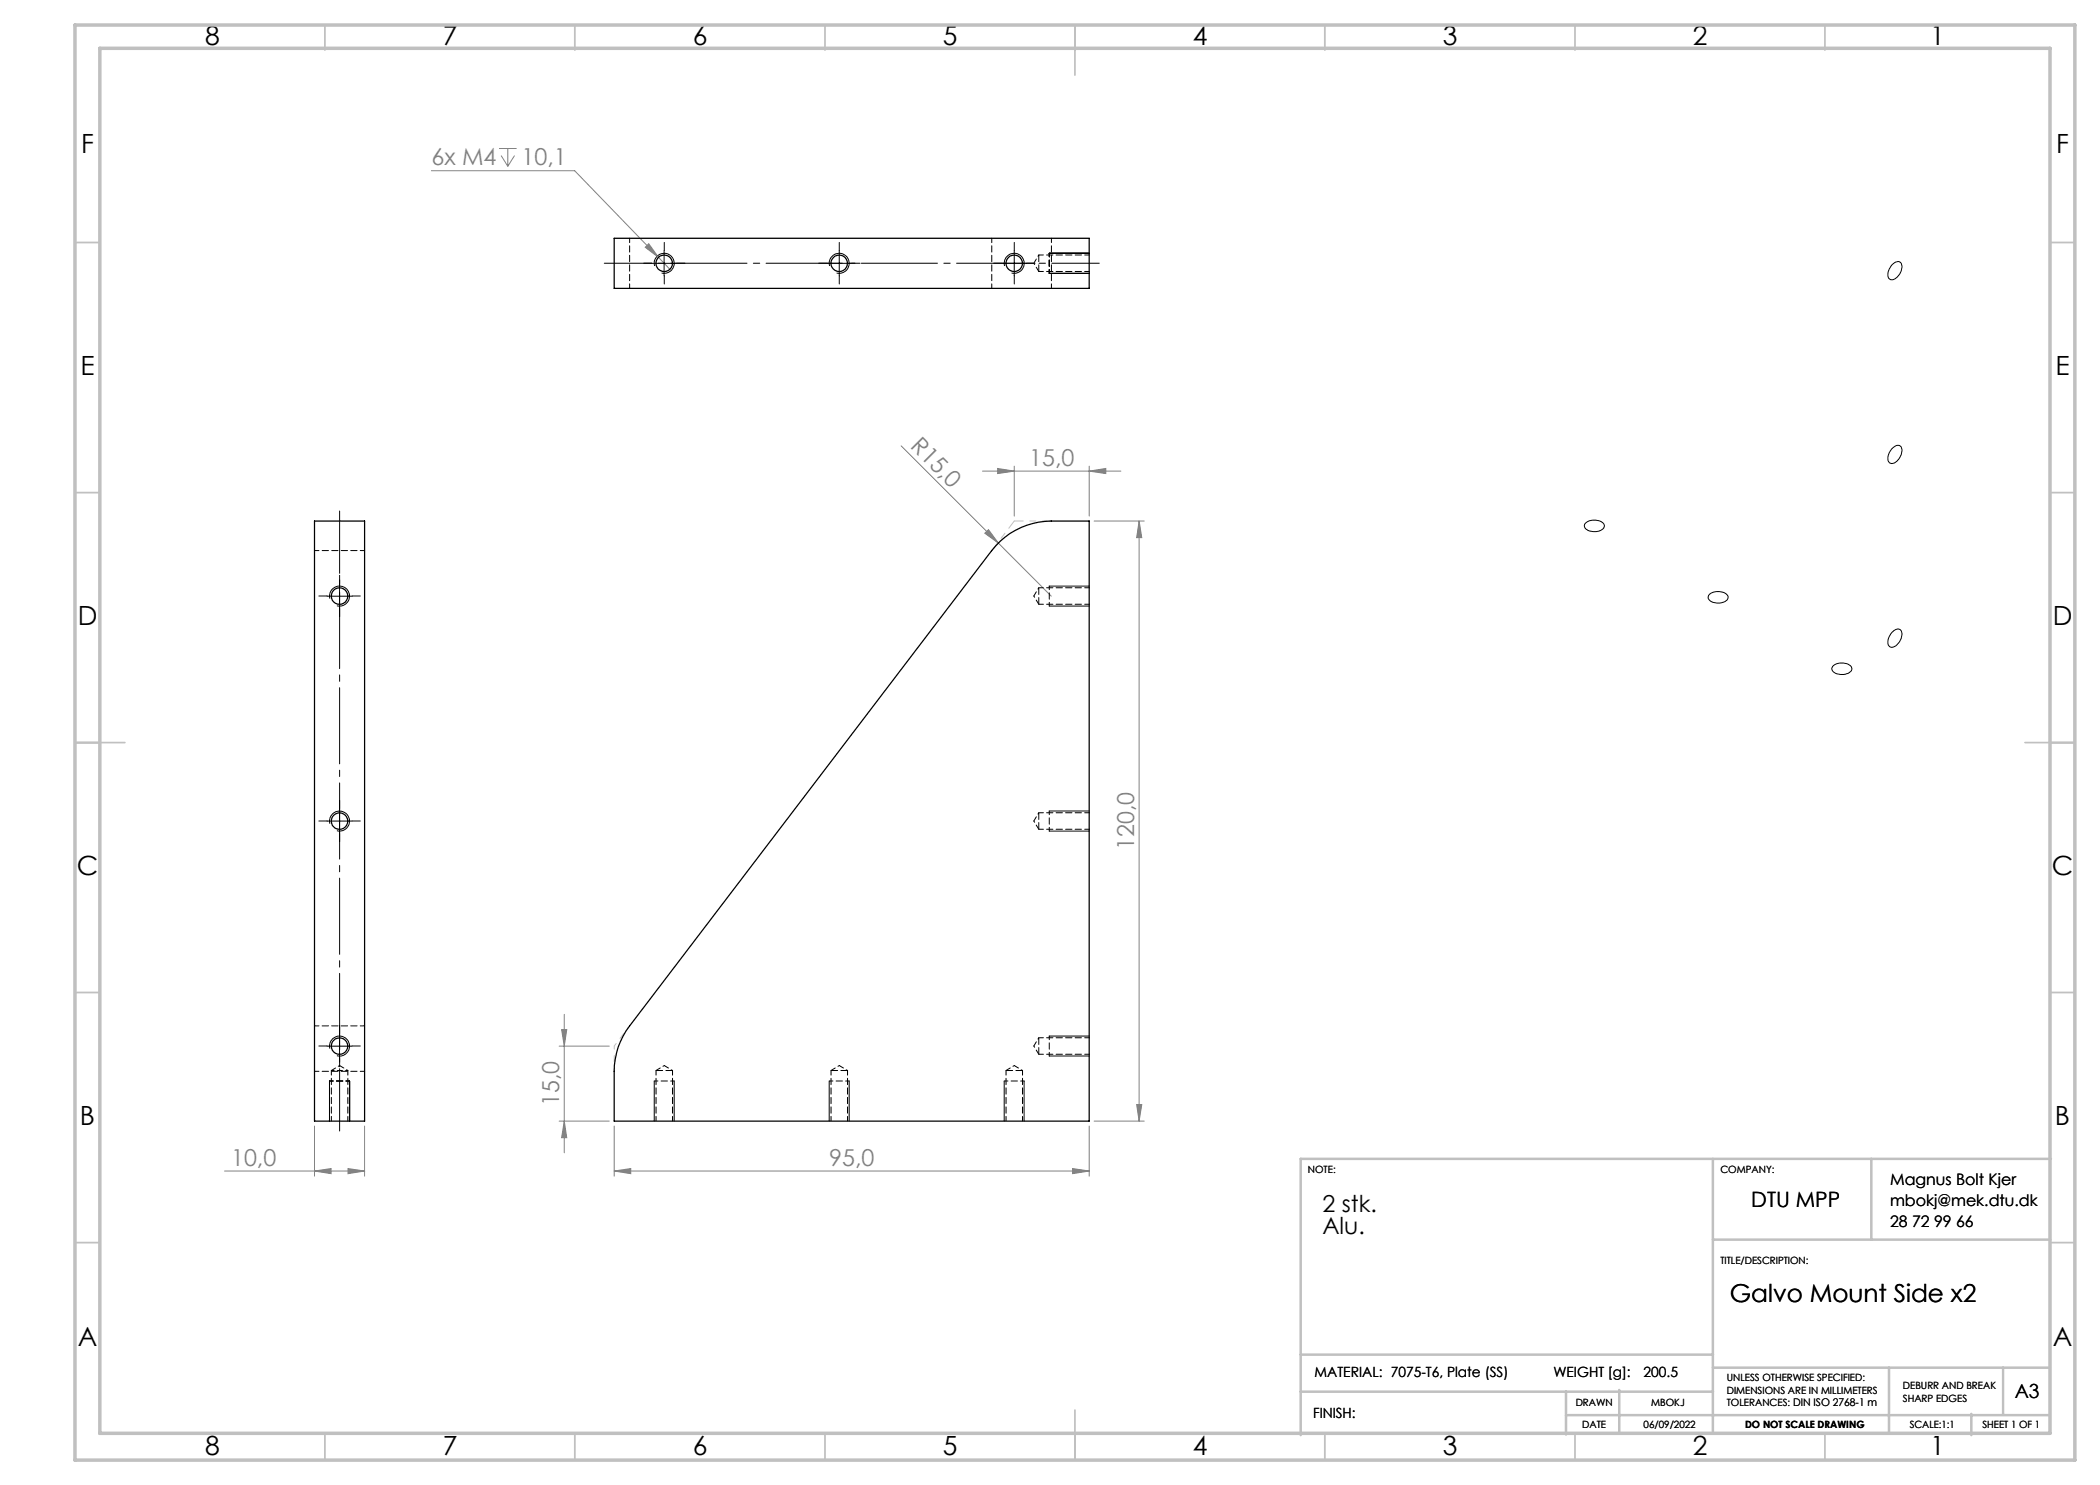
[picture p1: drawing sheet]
<svg xmlns="http://www.w3.org/2000/svg" width="420mm" height="297mm" viewBox="0 0 420 297" stroke-linecap="round" stroke-linejoin="round" font-family="sans-serif">
<g fill="none" stroke="#808080" stroke-width=".2">
<path d="M86.3 34.1h28.6l16.8 17.4M99.8 29.7h3.5M100.2 31.1l1.4 2.2M101.6 29.7v3.6M102.9 31.1l-1.3 2.2M129 49.5l.8-.7 1.9 2.7zM131.7 51.5l2.3 2.4M180.2 89.2l19.5 19.4M196.5 94.2h27.7M199.5 93.7l3.3 .5-3.3 .5zM202.8 93.2v10M217.8 94.2l3.4-.5v1z"/>
<path d="M217.8 93.2v10M197 106.6l.7-.7 2 2.7zM199.7 108.6l10.6 10.6M218.8 104.2h10M227.8 104.2l.6 3.3h-1.1zM227.8 104.2v120M111.8 209.2h10M112.3 205.9h1l-.4 3.3zM112.9 202.9v27.7M44.9 234.2h28M62.9 234.2l3.3-.5v1zM62.9 225.2v10"/>
<path d="M69.6 233.7l3.3 .5-3.3 .5zM72.9 225.2v10M111.8 224.2h10M112.9 224.2l.4 3.3h-1zM122.8 234.2l3.4-.5v1zM122.8 225.2v10M122.8 234.2h95M214.5 233.7l3.3 .5-3.3 .5zM217.8 225.2v10M218.8 224.2h10M227.3 220.9h1.1l-.6 3.3z"/>
</g>
<g fill="none" stroke="#000" stroke-width=".2">
<path d="M130.4 52.7h4.9M130.9 53.2a2 2 0 0 1 1.8-2.5 2 2 0 0 1 2.1 2.1 2 2 0 0 1-2.5 1.8M132.8 50.2v5M165.3 52.7h5M165.9 53.2a2 2 0 0 1 1.8-2.5 2 2 0 0 1 2.1 2.1 2 2 0 0 1-2.5 1.8M167.9 50.2v5M200.3 52.7h5.1M200.9 53.2a2 2 0 0 1 1.8-2.5 2 2 0 0 1 2.1 2.1 2 2 0 0 1-2.5 1.8M202.8 50.2v5M209.8 54.7h8M209.8 50.7h8M378.3 53.1l.3-.3a1 1 0 0 1 1.3-.4 1 1 0 0 1 .4 1.4 2.3 2.3 0 0 1-2.2 2.1 1.85 1.85 0 0 1 .1-2.6z"/>
<path d="M378.6 89.6a.96 .96 0 0 1 1-.5 .96 .96 0 0 1 .8 .7 2.68 2.68 0 0 1-2.1 2.9 1.28 1.28 0 0 1-.5-2zM65.4 119.2h5M66 119.7a2 2 0 0 1 1.7-2.5 2 2 0 0 1 2.2 2.2 2 2 0 0 1-2.5 1.7M67.9 116.7v5M209.8 117.2h8M317 104.7a2.69 2.69 0 0 1 3.8 .2 1.34 1.34 0 0 1-1.6 1.4 2.01 2.01 0 0 1-2.3-1.1zM341.9 118.8a2.74 2.74 0 0 1 3.7 .4v.1a1.64 1.64 0 0 1-2 1.3 1.63 1.63 0 0 1-2-1.2zM209.8 121.2h8M366.7 133.1a2.7 2.7 0 0 1 3.6 .4 1.23 1.23 0 0 1-1.4 1.4 2.06 2.06 0 0 1-2.5-1.1zM378.4 126.4l.3-.2a.97 .97 0 0 1 1.3-.3 .97 .97 0 0 1 .3 1.3 2.55 2.55 0 0 1-2.1 2.2 1.41 1.41 0 0 1-.3-2.1zM65.4 164.2h5M66 164.7a2 2 0 0 1 1.7-2.5 2 2 0 0 1 2.2 2.2 2 2 0 0 1-2.5 1.8"/>
<path d="M67.9 161.7v5M209.8 166.2h8M209.8 162.2h8M65.4 209.2h5M65.9 216.2v8M66 209.7a1.99 1.99 0 0 1 1.7-2.5 1.99 1.99 0 0 1 2.2 2.2 1.99 1.99 0 0 1-2.5 1.7M67.9 206.7v5M69.9 216.2v8M130.8 216.2v8M134.8 216.2v8M165.8 216.2v8M169.8 216.2v8"/>
<path d="M200.8 216.2v8M204.8 216.2v8M209.8 211.2h8M209.8 207.2h8"/>
</g>
<path d="M67.9 102.2v124" fill="none" stroke="#000" stroke-width=".2" stroke-dasharray="15.2 1.3 1.3 1.3" stroke-dashoffset="2.8"/>
<path d="M219.9 52.6h-99" fill="none" stroke="#000" stroke-width=".2" stroke-dasharray="15.2 1.3 1.3 1.3" stroke-dashoffset="5.7"/>
<path d="M122.9 214.3v-5.1M122.9 209.2l3-4" fill="none" stroke="#c0c0c0" stroke-width=".2" stroke-dasharray="15.2 1.3 1.3 1.3" stroke-dashoffset="14.6"/>
<path d="M202.9 104.2l-4.5 5.9M210.3 104.2h-7.4" fill="none" stroke="#c0c0c0" stroke-width=".2" stroke-dasharray="15.2 1.3 1.3 1.3" stroke-dashoffset="13.4"/>
<g fill="none" stroke="#c0c0c0" stroke-width=".35">
<path d="M65 5v5M115 5v5M165 5v5M215 5v10M265 5v5M315 5v5M365 5v5M15 48.5h5M410 48.5h5M15 98.5h5M410 98.5h5M15 148.5h10"/>
<path d="M405 148.5h10M15 198.5h5M410 198.5h5M15 248.5h5M410 248.5h5M65 287v5M115 287v5M165 287v5M215 282v10M265 287v5M315 287v5M365 287v5"/>
</g>
<g fill="none" stroke="#c0c0c0" stroke-width=".5">
<path d="M342.6 231.8v54.8M374.3 231.8v16.1M410.2 231.8h-150.1v55.2M342.6 247.9h67.5M260.1 278.3h82.5M260.1 270.9h82.5M313.2 278.3v8.6M323.8 278v8.7M342.6 273.5h67.4M377.8 273.5v13.2M400.6 273.5v9.3M313.2 283h96.8"/>
<path d="M394.3 282.8v4.2"/>
</g>
<path d="M15 5h400v287h-400zM20 9.7h390v277h-390z" fill="none" stroke="#c0c0c0" stroke-width=".7"/>
<g fill="none" stroke="#000" stroke-width=".2" stroke-dasharray="15.2 1.3 1.3 1.3">
<path d="M130.4 52.6h-1.7M132.9 50.1v-1.6M132.9 55.1v1.7M135.4 52.6h1.6M165.4 52.6h-1.7M167.9 50.1v-1.6M167.9 55.1v1.7M170.4 52.6h1.6M200.4 52.6h-1.7M202.9 50.1v-1.6M202.9 55.1v1.7M205.4 52.6h1.6"/>
<path d="M65.4 119.2h-1.6M67.9 116.7v-1.6M70.4 119.2h1.7M67.9 121.7v1.7M65.4 164.2h-1.6M67.9 161.7v-1.6M67.9 166.7v1.7M70.4 164.2h1.7M65.4 209.2h-1.6M67.9 206.7v-1.6M67.9 211.7v1.7M70.4 209.2h1.7"/>
</g>
<path d="M209.9 50.6v4M209.9 117.2v4M209.9 162.2v4M69.9 216.2h-4M134.9 216.2h-4M169.9 216.2h-4M204.9 216.2h-4M209.9 207.2v4" fill="none" stroke="#000" stroke-width=".2" stroke-dasharray="1.3 .6" stroke-dashoffset=".5"/>
<g fill="#808080">
<path d="M197 106.6l.7-.7 2 2.7z"/>
<path d="M129 49.5l.8-.7 1.9 2.7z"/>
<path d="M199.5 93.7l3.3 .5-3.3 .5zM217.8 94.2l3.4-.5v1z"/>
<path d="M112.9 224.2l.4 3.3h-1zM112.3 205.9h1l-.4 3.3z"/>
<path d="M214.5 233.7l3.3 .5-3.3 .5zM122.8 234.2l3.4-.5v1zM69.6 233.7l3.3 .5-3.3 .5zM62.9 234.2l3.3-.5v1z"/>
<path d="M227.8 104.2l.6 3.3h-1.1zM227.3 220.9h1.1l-.6 3.3z"/>
</g>
<g fill="none" stroke="#000" stroke-width=".25">
<path d="M122.8 47.7h95v10h-95zM62.9 104.2h10v120h-10zM200 108.3a15.1 15.1 0 0 1 10.3-4.1h7.5v120h-95v-9.9a14.7 14.7 0 0 1 3.1-9.1l72.4-95.1z"/>
<circle cx="132.8" cy="52.6" r="1.65"/>
<circle cx="167.8" cy="52.6" r="1.65"/>
<circle cx="202.8" cy="52.6" r="1.66"/>
<circle cx="67.9" cy="119.2" r="1.66"/>
<circle cx="67.9" cy="164.2" r="1.66"/>
<circle cx="67.9" cy="209.2" r="1.66"/>
</g>
<path d="M207.8 51v3.3M207.8 117.6v3.3M207.8 162.6v3.3M134.5 214.1h-3.3M169.5 214.1h-3.3M204.5 214.1h-3.3M207.8 207.6v3.3" fill="none" stroke="#000" stroke-width=".2" stroke-dasharray="1.3 .6" stroke-dashoffset="-.1"/>
<g fill="none" stroke="#000" stroke-width=".2" stroke-dasharray="1.3 .6" stroke-dashoffset=".3">
<path d="M207.8 54.3h10.1M217.9 51h-10.1M217.9 117.6h-10.1M207.8 120.9h10.1M207.8 165.9h10.1M217.9 162.6h-10.1M66.3 214.1v10.1M131.2 214.1v10.1M166.2 214.1v10.1M201.2 214.1v10.1M207.8 210.9h10.1M217.9 207.6h-10.1"/>
<path d="M69.6 224.2v-10.1M134.5 224.2v-10.1M169.5 224.2v-10.1M204.5 224.2v-10.1"/>
</g>
<g fill="none" stroke="#000" stroke-width=".2" stroke-dasharray="1.3 .6" stroke-dashoffset="1">
<path d="M206.8 52.6l1 1.7M207.8 51l-1 1.6M206.8 119.2l1 1.7M207.8 117.6l-1 1.6M206.8 164.2l1 1.7M207.8 162.6l-1 1.6M67.9 213.1l-1.6 1M69.6 214.1l-1.7-1M132.9 213.1l-1.7 1M134.5 214.1l-1.6-1M167.9 213.1l-1.7 1M169.5 214.1l-1.6-1"/>
<path d="M202.9 213.1l-1.7 1M204.5 214.1l-1.6-1M206.8 209.2l1 1.7M207.8 207.6l-1 1.6"/>
</g>
<path d="M125.9 57.6v-10M198.4 47.6v10M210.3 57.6v-10M62.9 110.1h10M62.9 214.3h10M72.9 205.2h-10" fill="none" stroke="#000" stroke-width=".2" stroke-dasharray="1.3 .6" stroke-dashoffset=".4"/>
<path d="M67.9 214.1h-1.6M69.6 214.1h-1.7" fill="none" stroke="#000" stroke-width=".2" stroke-dasharray="1.3 .6" stroke-dashoffset=".8"/>
<g font-size="5.3">
<text x="41" y="8.9">8</text>
<text x="88.5" y="8.9">7</text>
<text x="138.5" y="8.9">6</text>
<text x="188.5" y="8.9">5</text>
<text x="238.5" y="8.9">4</text>
<text x="288.5" y="8.9">3</text>
<text x="338.5" y="8.9">2</text>
<text x="386" y="8.9">1</text>
<text x="16.2" y="30.7">F</text>
<text x="411.2" y="30.7">F</text>
<text x="16.1" y="74.9">E</text>
<text x="411.1" y="74.9">E</text>
<text x="15.5" y="124.9">D</text>
<text x="410.5" y="124.9">D</text>
<text x="15.4" y="174.9">C</text>
<text x="410.4" y="174.9">C</text>
<text x="16" y="224.9">B</text>
<text x="411" y="224.9">B</text>
<text x="15.5" y="269.2">A</text>
<text x="410.5" y="269.2">A</text>
<text x="41" y="290.9">8</text>
<text x="88.5" y="290.9">7</text>
<text x="138.5" y="290.9">6</text>
<text x="188.5" y="290.9">5</text>
<text x="238.5" y="290.9">4</text>
<text x="288.5" y="290.9">3</text>
<text x="338.5" y="290.9">2</text>
<text x="386" y="290.9">1</text>
</g>
<text font-size="4.9" x="345.9" y="260.4">Galvo Mount Side x2</text>
<g font-size="4.7" fill="#808080">
<text x="86.3" y="33.1">6x M4</text>
<text x="104.3" y="33.1">10,1</text>
<text x="181.9" y="89.4" transform="rotate(45 181.9 89.4)">R15,0</text>
<text x="205.8" y="93.2">15,0</text>
<text x="226.8" y="170" transform="rotate(-90 226.8 170)">120,0</text>
<text x="111.8" y="221.2" transform="rotate(-90 111.8 221.2)">15,0</text>
<text x="46.2" y="233.2">10,0</text>
<text x="165.8" y="233.2">95,0</text>
</g>
<g font-size="4.7">
<text x="264.5" y="242.3">2 stk.</text>
<text x="264.5" y="246.8">Alu.</text>
</g>
<text font-size="4.2" x="350.3" y="241.4">DTU MPP</text>
<text font-size="3.9" x="403" y="279.6">A3</text>
<g font-size="3.2">
<text x="378" y="237">Magnus Bolt Kjer</text>
<text x="378" y="241.1">mbokj@mek.dtu.dk</text>
<text x="378" y="245.3">28 72 99 66</text>
</g>
<g font-size="2.8">
<text x="262.9" y="275.4">MATERIAL: 7075-T6, Plate (SS)</text>
<text x="310.7" y="275.4">WEIGHT [g]:</text>
<text x="328.7" y="275.4">200.5</text>
<text x="262.6" y="283.6">FINISH:</text>
</g>
<g font-size="2">
<text x="261.6" y="234.6">NOTE:</text>
<text x="344.1" y="234.6">COMPANY:</text>
<text x="344.1" y="252.7">TITLE/DESCRIPTION:</text>
<text x="315.1" y="281.3">DRAWN</text>
<text x="330.2" y="281.3">MBOKJ</text>
<text x="345.4" y="276.3">UNLESS OTHERWISE SPECIFIED:</text>
<text x="345.4" y="278.8">DIMENSIONS ARE IN MILLIMETERS</text>
<text x="345.4" y="281.3">TOLERANCES: DIN ISO 2768-1 m</text>
<text x="380.6" y="277.8">DEBURR AND BREAK</text>
<text x="380.6" y="280.3">SHARP EDGES</text>
<text x="316.4" y="285.6">DATE</text>
<text x="328.7" y="285.6">06/09/2022</text>
<text x="349" y="285.6">DO NOT SCALE DRAWING</text>
<text x="381.9" y="285.6">SCALE:1:1</text>
<text x="396.5" y="285.6">SHEET 1 OF 1</text>
</g>
</svg>
